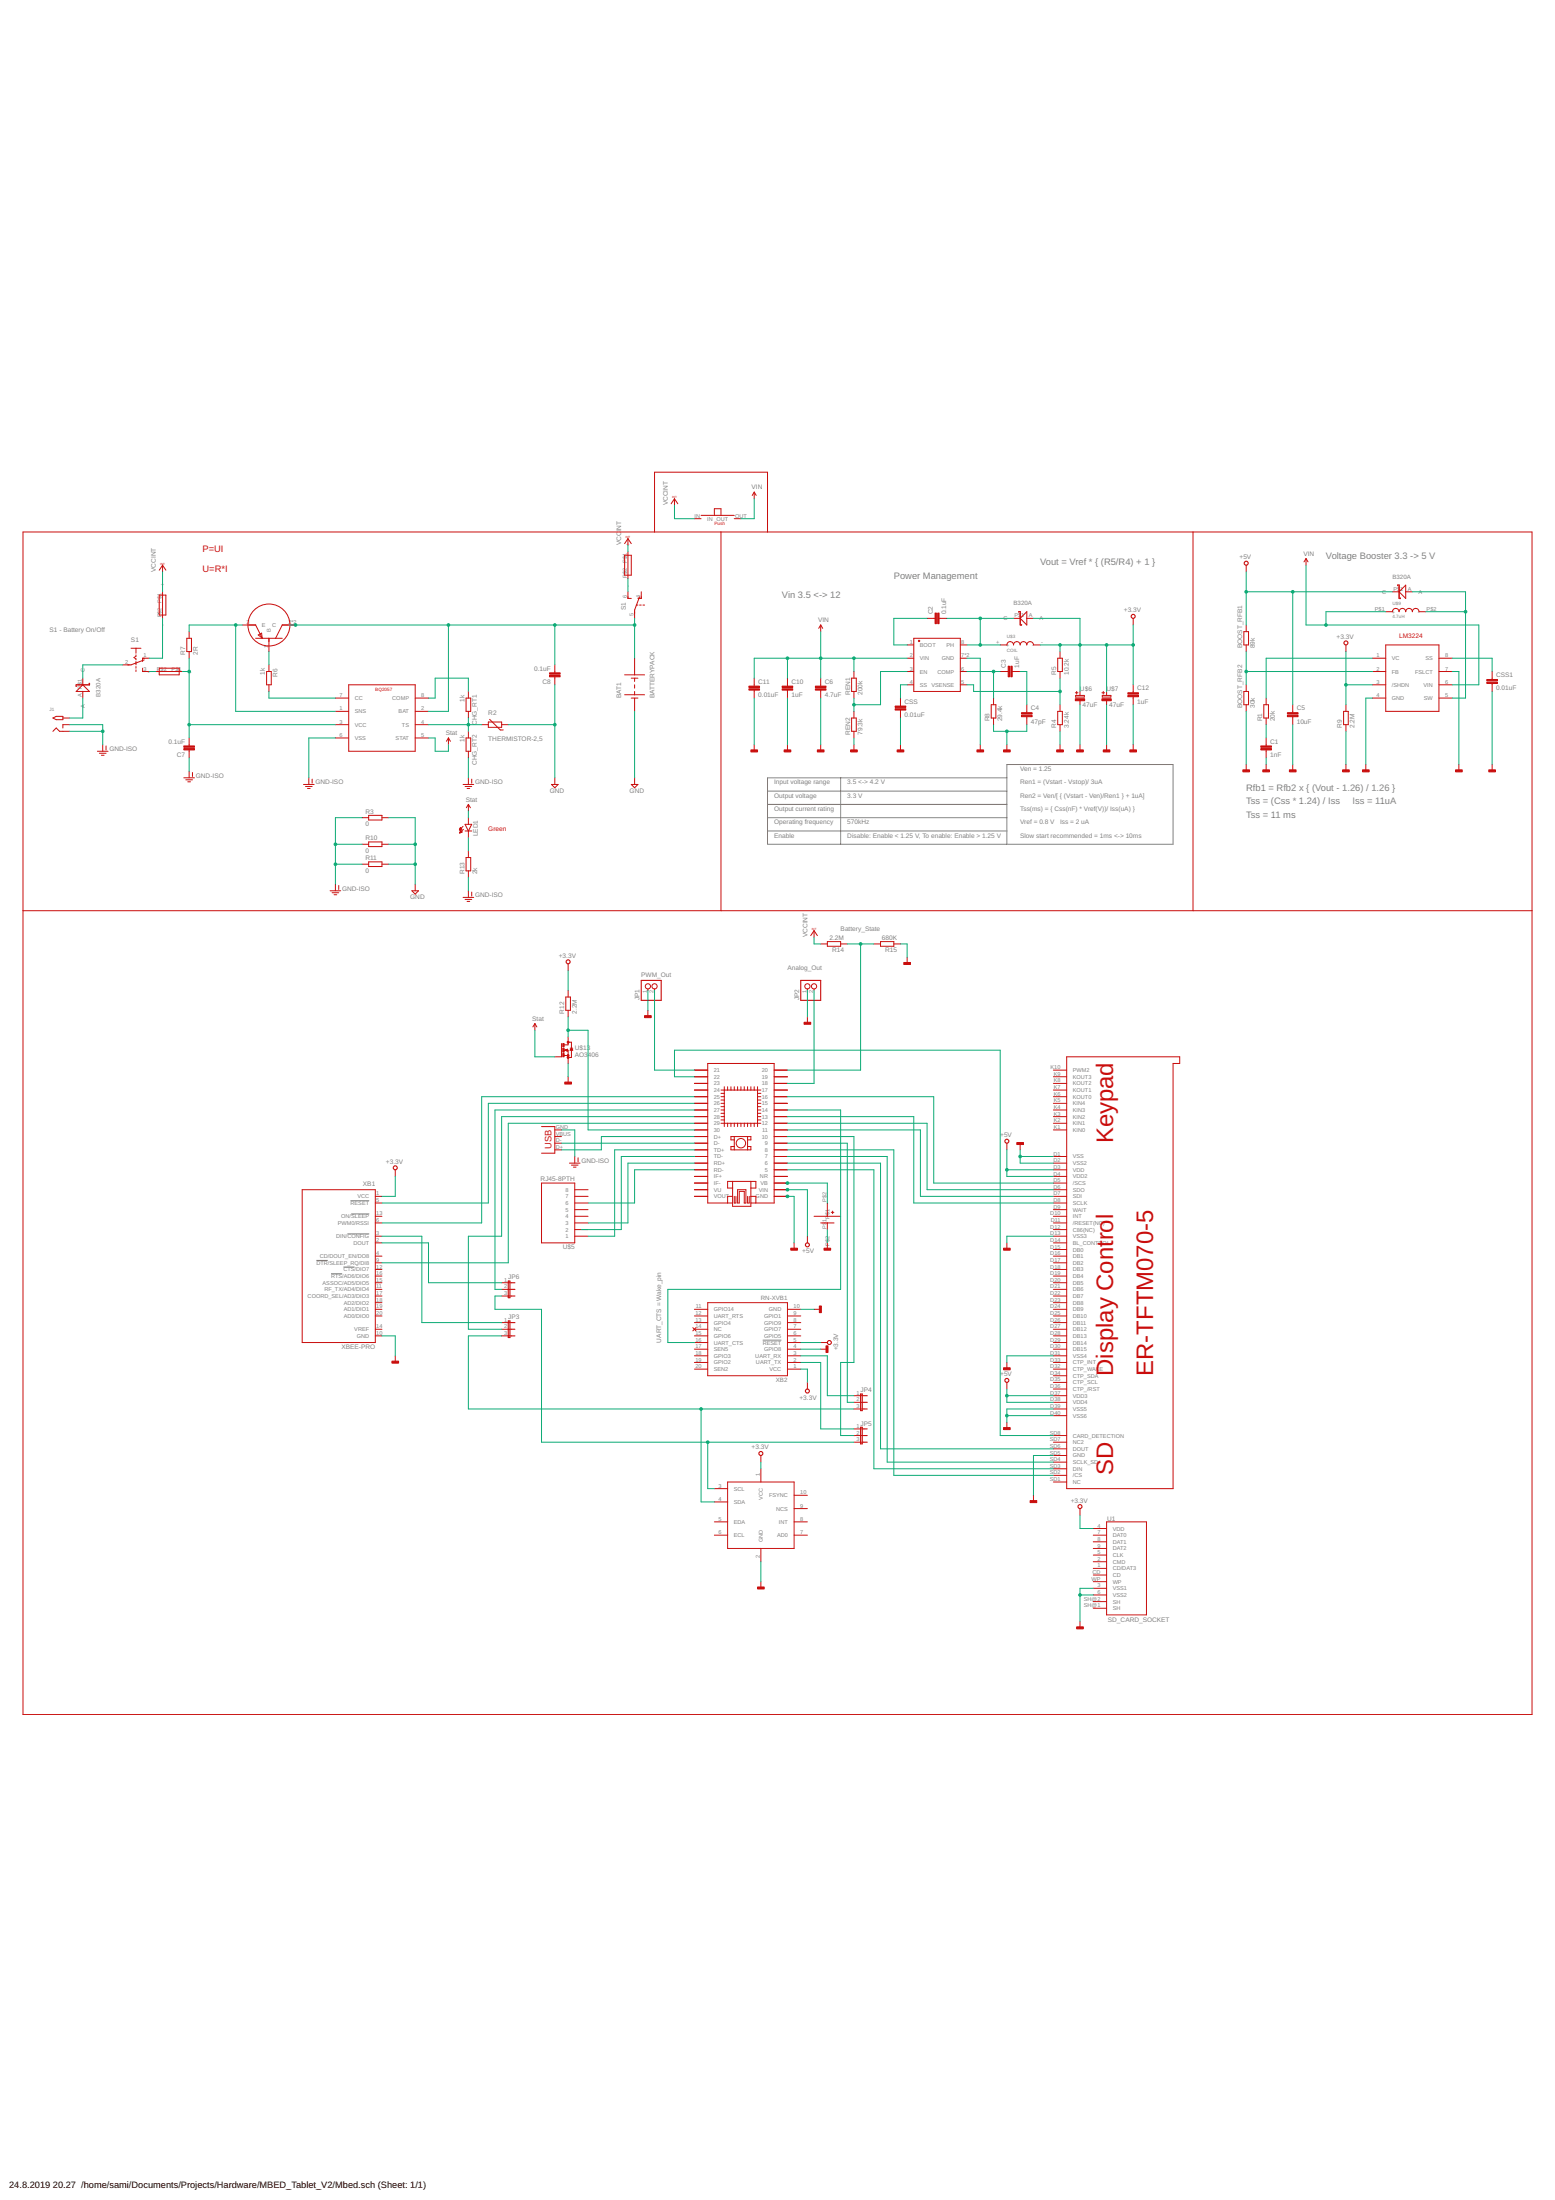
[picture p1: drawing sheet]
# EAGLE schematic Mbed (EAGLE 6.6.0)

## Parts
BAT1  BATTERYPACK  [BATTERYPACK]
BOOST_RFB1  89k  R-EU_M1206  [M1206]
BOOST_RFB2  30k  R-EU_M1206  [M1206]
C1  1nF  C-EUC1206  [C1206]
C2  0.1uF  C-EUC1206  [C1206]
C3  1uF  C-EUC1206  [C1206]
C4  47pF  C-EUC1206  [C1206]
C5  10uF  C-EUC1206  [C1206]
C6  4.7uF  C-EUC1206  [C1206]
C7  0.1uF  C-EUC1206  [C1206]
C8  0.1uF  C-EUC1206  [C1206]
C10  1uF  C-EUC1206  [C1206]
C11  0.01uF  C-EUC1206  [C1206]
C12  1uF  C-EUC1206  [C1206]
CHG_RT1  1k  R-EU_M1206  [M1206]
CHG_RT2  1k  R-EU_M1206  [M1206]
CSS  0.01uF  C-EUC1206  [C1206]
CSS1  0.01uF  C-EUC1206  [C1206]
IC1  MBED-SOCKET  [MBED-SOCKET]
J1  2.1MMJACKTHM  [PJ-102A]
JP1  PINHD-1X2  [1X02]
JP2  PINHD-1X2  [1X02]
JP3  JP2E  [JP2]
JP4  JP2E  [JP2]
JP5  JP2E  [JP2]
JP6  JP2E  [JP2]
LED1  LED3MM  [LED3MM]
R1  20k  R-EU_M1206  [M1206]
R2  THERMISTOR-2,5  [RS-2,5]
R3  0  R-EU_M1206  [M1206]
R4  3.24k  R-EU_M1206  [M1206]
R5  10.2k  R-EU_M1206  [M1206]
R6  1k  R-EU_M1206  [M1206]
R7  2R  R-EU_M1206  [M1206]
R8  29.4k  R-EU_M1206  [M1206]
R9  2.2M  R-EU_M1206  [M1206]
R10  0  R-EU_M1206  [M1206]
R11  0  R-EU_M1206  [M1206]
R12  2.2M  R-EU_M1206  [M1206]
R13  2k  R-EU_M1206  [M1206]
R14  2.2M  R-EU_M1206  [M1206]
R15  680K  R-EU_M1206  [M1206]
REN1  200k  R-EU_M1206  [M1206]
REN2  79.3k  R-EU_M1206  [M1206]
S1  A68-A31  [A68-A31]
U1  SD_CARD_SOCKET  [SD_1:1]
U$1  TPS54331  [R-PDSO-G8]
U$2  ER-TFT070-5  [ER-TFTM070-5]
U$3  COIL  [CD54]
U$4  B220  [SMA]
U$5  RJ45-8PTH  [RJ45-8]
U$6  47uF  POL-CAP-6.2X6  [CAP-6.3X6-NICHICON]
U$7  47uF  POL-CAP-6.2X6  [CAP-6.3X6-NICHICON]
U$8  LM3224  [MSSOP-8]
U$9  4.7uH  COIL-CD43  [CD43]
U$10  B220  [SMA]
U$11  BQ2057  [SOIC-8]
U$12  FZT788B  [SOT-223]
U$13  AO3406  [SOT23]
U$14  BHOLDER  [BS-CR2032M]
U$15  B220  [SMA]
U$16  MPU-9250  [MPU9250]
U$17  FUSE  [1808]
U$18  FUSE  [1808]
U$19  SWITCH_PUSH_LATCH  [YT-1712-KD]
U$20  FUSE  [1808]
X1  USB-MB-H  [USB-MB-H]
XB1  XBEE-PRO  [XBEE-PRO]
XB2  RN-XVB1  [XBEE]

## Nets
1.0V: LED1.A U$11.5(STAT) U$13.1(G) ; supply symbol labelled Stat
+3,3V: C12.1 R5.2 R9.2 R12.2 U1.4(VDD) U$3.- U$4.A U$6.+ U$7.+ U$8.3(/SHDN) U$16.1(VCC) XB1.1(VCC) XB2.1(VCC) XB2.5(!RESET) ; supply symbol labelled +3.3V
+5V: BOOST_RFB1.2 C5.1 IC1.VIN IC1.VINA U$2.D3(VDD) U$2.D4(VDD2) U$2.D37(VDD3) U$2.D38(VDD4) U$10.P$1(C)
GND: BAT1.GND BOOST_RFB2.1 C1.2 C4.2 C5.2 C6.2 C8.1 C10.2 C11.2 C12.2 CSS1.2 CSS.2 IC1.GND IC1.GNDA JP1.1 JP2.1 R2.1 R3.2 R4.1 R8.1 R9.1 R10.2 R11.2 R15.1 REN2.1 U1.3(VSS1) U1.6(VSS2) U$1.7(GND) U$1.P$9(GND) U$2.D1(VSS) U$2.D2(VSS2) U$2.D13(VSS3) U$2.D31(VSS4) U$2.D39(VSS5) U$2.D40(VSS6) U$2.SD5(GND) U$6.- U$7.- U$8.4(GND) U$8.7(FSLCT) U$13.2(S) U$14.P$1 U$16.2(GND) XB1.10(GND) XB2.4(GPIO8) XB2.10(GND)
GND-ISO: C7.1 CHG_RT2.2 J1.RING J1.RING_SW R3.1 R10.1 R11.1 R13.1 U$11.6(VSS) X1.GND
IMU_SCL: JP5.3 JP6.3 U$16.3(SCL)
IMU_SDA: JP3.3 JP4.3 U$16.4(SDA)
MBED_RX_P10: IC1.10 JP5.2
MBED_RX_P27: IC1.27 JP6.2
MBED_TX_P9: IC1.9 JP4.2
MBED_TX_P28: IC1.28 JP3.2
N$1: REN1.1 REN2.2 U$1.3(EN)
N$2: R6.2 U$11.7(CC)
N$3: CSS.1 U$1.4(SS)
N$4: C2.1 U$1.1(BOOT)
N$5: C2.2 U$1.8(PH) U$3.+ U$4.P$1(C)
N$6: X1.D+
N$7: R4.2 R5.1 U$1.5(VSENSE)
N$8: X1.D-
N$9: C3.1 R8.2 U$1.6(COMP)
N$10: C3.2 C4.1
N$11: S1.1(A:O) U$17.P$2(-)
N$12: S1.2(A:P) U$15.P$1(C)
N$13: R1.2 U$8.1(VC)
N$14: U$15.A
N$15: S1.6(B:S) U$18.P$2(-)
N$16: S1.3(A:S) U$20.P$2(-)
N$17: LED1.K(C) R13.2
N$18: C7.2 R7.1 U$11.3(VCC) U$20.P$1(+)
N$20: R12.1 U$13.3(D)
N$21: R6.1 U$12.1(B)
N$22: U$5.1
N$24: C1.1 R1.1
N$25: BOOST_RFB1.1 BOOST_RFB2.2 U$8.2(FB)
N$26: CSS1.1 U$8.8(SS)
N$27: U$8.5(SW) U$9.P$2(-) U$10.A
N$28: R7.2 U$11.1(SNS) U$12.3(E)
N$29: U$5.3
N$30: BAT1.V C8.2 S1.5(B:P) U$11.2(BAT) U$12.2(C) U$12.4(C)
N$31: U$5.6
N$32: CHG_RT1.2 CHG_RT2.1 R2.2 U$11.4(TS)
N$33: IC1.22 U$2.SD8(CARD_DETECTION)
N$34: IC1.16 U$2.D5(/SCS)
N$35: IC1.13 U$2.D8(SCLK)
N$36: IC1.12 U$2.D6(SDO)
N$37: IC1.11 U$2.D7(SDI)
N$38: CHG_RT1.1 U$11.8(COMP)
N$39: IC1.8 U$2.SD2(/CS)
N$40: IC1.7 U$2.SD4(SCLK_SD)
N$41: IC1.6 U$2.SD6(DOUT)
N$42: IC1.5 U$2.SD3(DIN)
N$45: IC1.18 JP2.2
N$46: IC1.26 XB1.5(!RESET)
N$47: JP4.1 XB2.3(UART_RX)
N$48: IC1.14 XB2.16(UART_CTS)
N$49: IC1.21 JP1.2
N$50: IC1.20 R14.1 R15.2
N$51: IC1.VB IC1.VBA U$14.P$2
N$54: JP5.1 XB2.2(UART_TX)
N$55: IC1.29 XB1.9(!DTR!/SLEEP_RQ/DI8)
N$56: IC1.25 XB1.6(PWM0/RSSI)
VCCINT: R14.2 U$17.P$1(+) U$18.P$1(+) U$19.IN
VIN: C6.1 C10.1 C11.1 REN1.2 U$1.2(VIN) U$8.6(VIN) U$9.P$1(+) U$19.OUT
XBEE_DIN: JP3.1 XB1.3(DIN/!CONFIG)
XBEE_DOUT: JP6.1 XB1.2(DOUT)
Unconnected: IC1.5A IC1.6A IC1.7A IC1.8A IC1.9A IC1.10A IC1.11A IC1.12A IC1.13A IC1.14A IC1.15 IC1.15A IC1.16A IC1.17 IC1.17A IC1.18A IC1.19 IC1.19A IC1.20A IC1.21A IC1.22A IC1.23 IC1.23A IC1.24 IC1.24A IC1.25A IC1.26A IC1.27A IC1.28A IC1.29A IC1.30 IC1.30A IC1.D+ IC1.D+A IC1.D- IC1.D-A IC1.IF+ IC1.IF+A IC1.IF- IC1.IF-A IC1.NR IC1.NRA IC1.RD+ IC1.RD+A IC1.RD- IC1.RD-A IC1.TD+ IC1.TD+A IC1.TD- IC1.TD-A IC1.VOUT IC1.VOUTA IC1.VU IC1.VUA J1.TIP S1.4(B:O) U1.1(CD/DAT3) U1.2(CMD) U1.5(CLK) U1.7(DAT0) U1.8(DAT1) U1.9(DAT2) U1.CD U1.SH@1(SH) U1.SH@2(SH) U1.WP U$2.D9(WAIT) U$2.D10(INT) U$2.D11(/RESET(NC)) U$2.D12(C86(NC)) U$2.D14(BL_CONTROL) U$2.D15(DB0) U$2.D16(DB1) U$2.D17(DB2) U$2.D18(DB3) U$2.D19(DB4) U$2.D20(DB5) U$2.D21(DB6) U$2.D22(DB7) U$2.D23(DB8) U$2.D24(DB9) U$2.D25(DB10) U$2.D26(DB11) U$2.D27(DB12) U$2.D28(DB13) U$2.D29(DB14) U$2.D30(DB15) U$2.D32(CTP_WAKE) U$2.D33(CTP_INT) U$2.D34(CTP_SDA) U$2.D35(CTP_SCL) U$2.D36(CTP_/RST) U$2.K1(KIN0) U$2.K2(KIN1) U$2.K3(KIN2) U$2.K4(KIN3) U$2.K5(KIN4) U$2.K6(KOUT0) U$2.K7(KOUT1) U$2.K8(KOUT2) U$2.K9(KOUT3) U$2.K10(PWM2) U$2.SD1(NC) U$2.SD7(NC2) U$5.2 U$5.4 U$5.5 U$5.7 U$5.8 U$16.5(EDA) U$16.6(ECL) U$16.7(AD0) U$16.8(INT) U$16.9(NCS) U$16.10(FSYNC) X1.VBUS XB1.4(CD/DOUT_EN/DO8) XB1.11(RF_TX/AD4/DIO4) XB1.12(!CTS!/DIO7) XB1.13(ON/!SLEEP) XB1.14(VREF) XB1.15(ASSOC/AD5/DIO5) XB1.16(!RTS!/AD6/DIO6) XB1.17(COORD_SEL/AD3/DIO3) XB1.18(AD2/DIO2) XB1.19(AD1/DIO1) XB1.20(AD0/DIO0) XB2.6(GPIO5) XB2.7(GPIO7) XB2.8(GPIO9) XB2.9(GPIO1) XB2.11(GPIO14) XB2.12(UART_RTS) XB2.13(GPIO4) XB2.14(NC) XB2.15(GPIO6) XB2.17(SEN5) XB2.18(GPIO3) XB2.19(GPIO2) XB2.20(SEN2)

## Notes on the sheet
- P=UI
- Voltage Booster 3.3 -> 5 V
- Vout = Vref * { (R5/R4) + 1 }
- U=R*I
- Power Management
- Vin 3.5 <-> 12
- S1 - Battery On/Off
- Ven = 1.25
- Input voltage range | 3.5 <-> 4.2 V | Ren1 = (Vstart - Vstop)/ 3uA
- Rfb1 = Rfb2 x { (Vout - 1.26) / 1.26 }
- Output voltage | 3.3 V | Ren2 = Ven/[ { (Vstart - Ven)/Ren1 } + 1uA]
- Tss = (Css * 1.24) / Iss | Iss = 11uA
- Output current rating | Tss(ms) = { Css(nF) * Vref(V))/ Iss(uA) }
- Tss = 11 ms
- Operating frequency | 570kHz | Vref = 0.8 V | Iss = 2 uA
- Green
- Enable | Disable: Enable < 1.25 V, To enable: Enable > 1.25 V | Slow start recommended = 1ms <-> 10ms
- Battery_State
- Analog_Out
- PWM_Out
- UART_CTS = Wake_pin

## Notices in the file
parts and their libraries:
SparkFun-Connectors: Licensing: Creative Commons ShareAlike 4.0 International - https://creativecommons.org/licenses/by-sa/4.0
